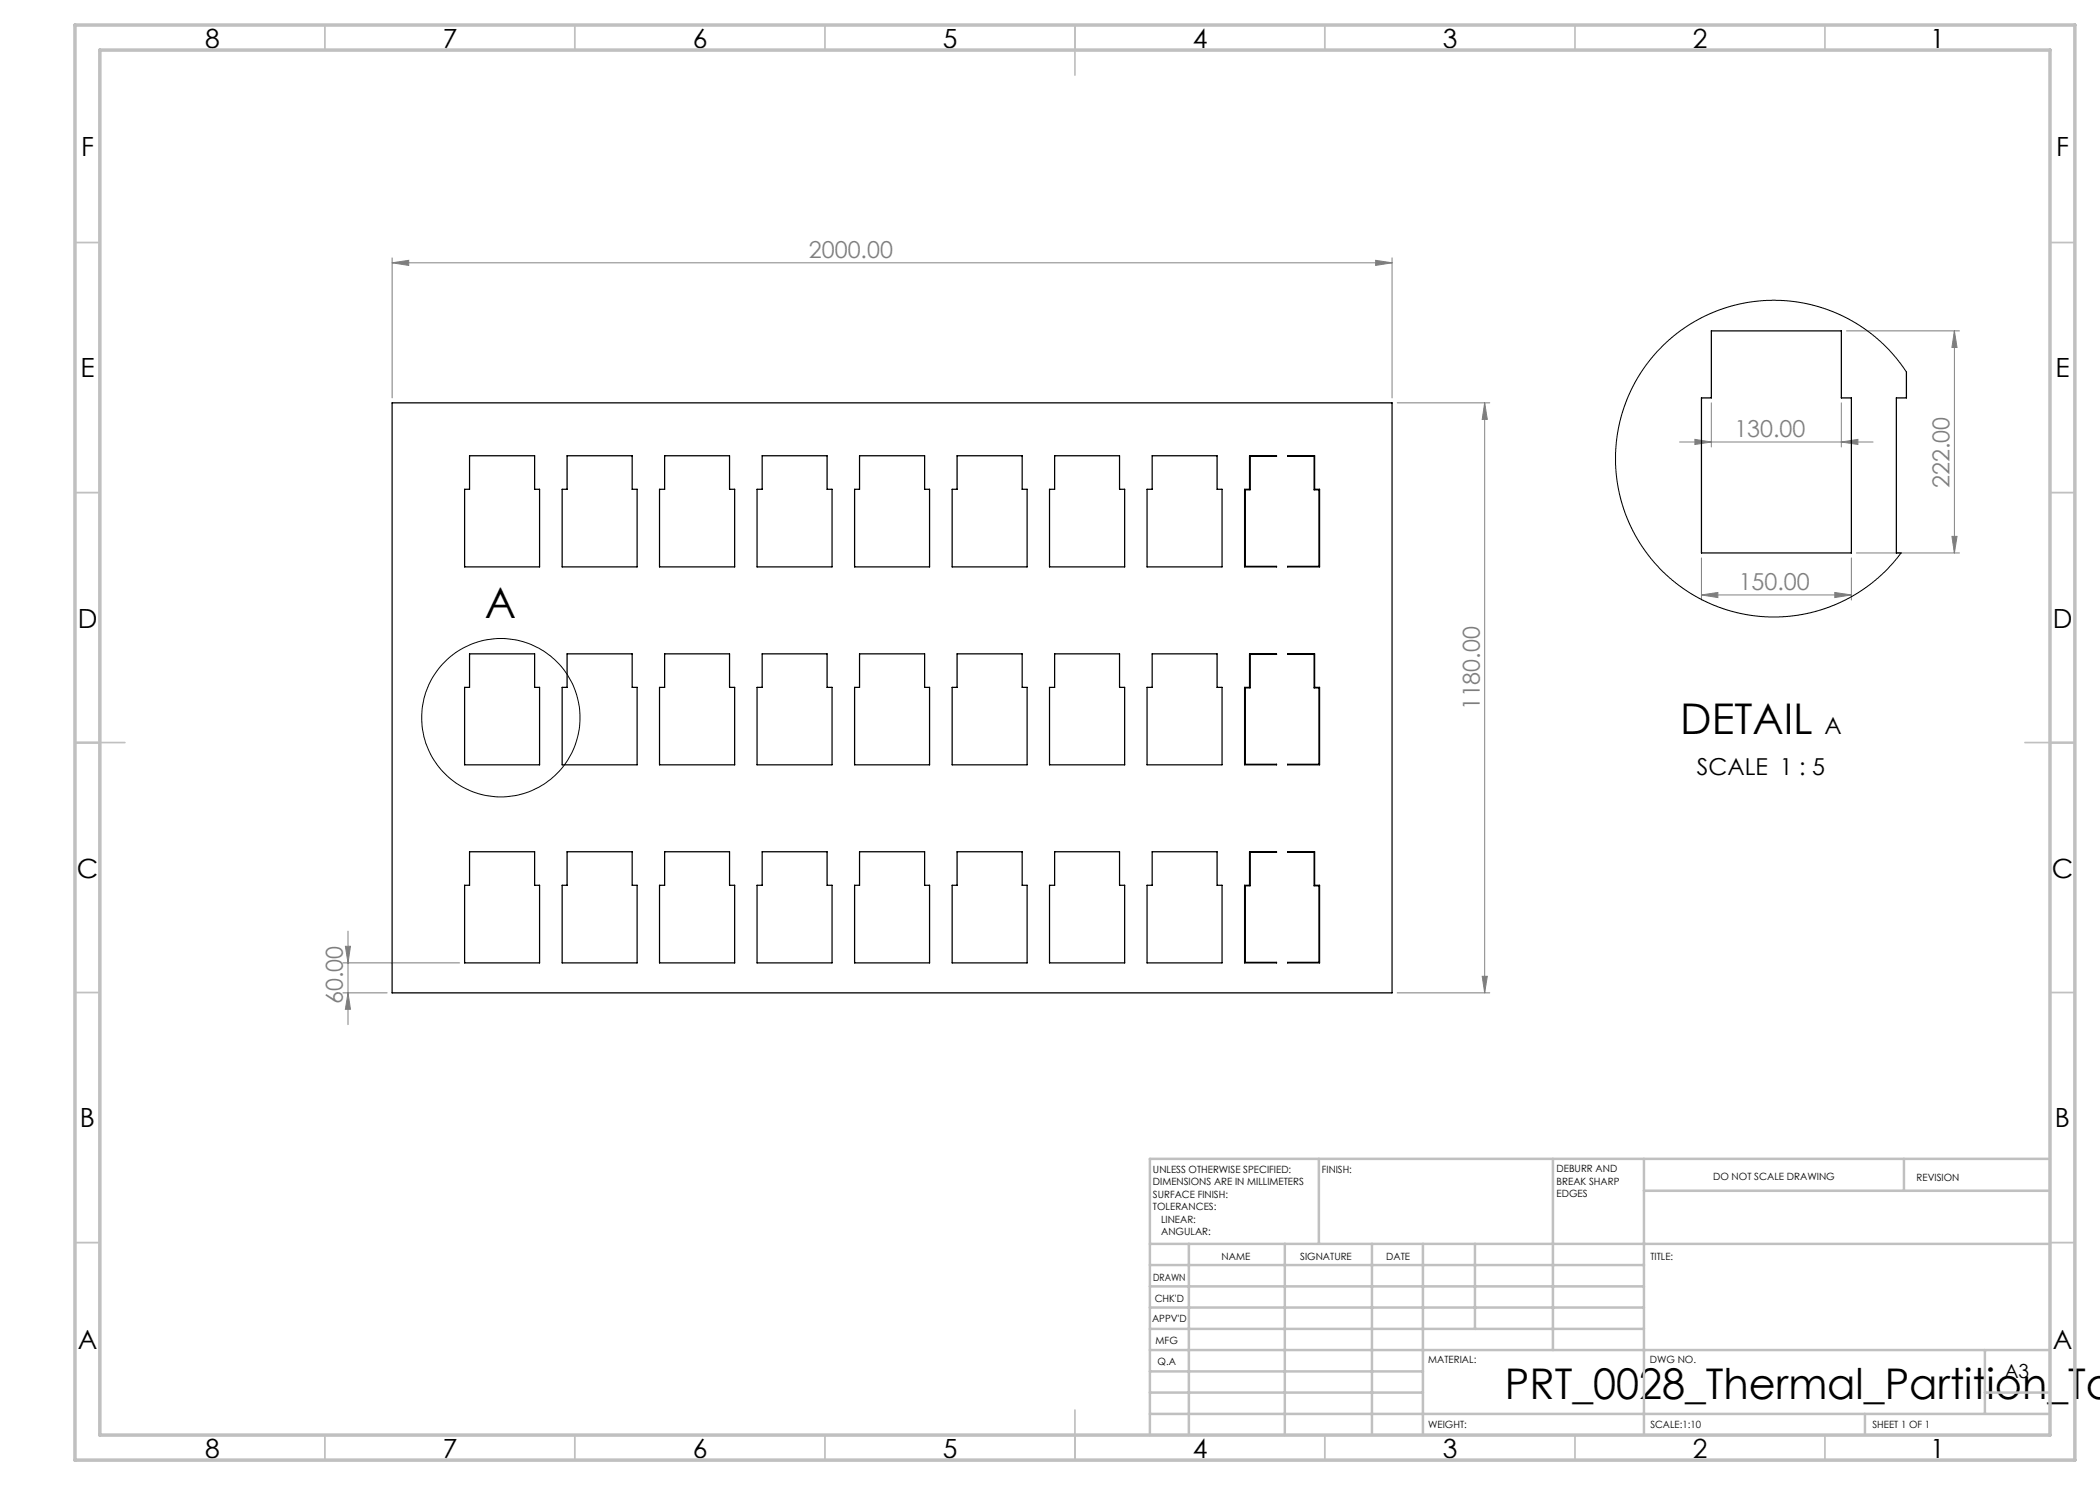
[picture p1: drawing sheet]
<svg xmlns="http://www.w3.org/2000/svg" width="420mm" height="297mm" viewBox="0 0 420 297" stroke-linecap="round" stroke-linejoin="round" font-family="sans-serif">
<circle cx="100.2" cy="143.5" r="15.8" fill="none" stroke="#000" stroke-width=".2"/>
<g fill="none" stroke="#808080" stroke-width=".2">
<path d="M78.4 52.6l3.3-.5v1zM78.4 51.6v28M78.4 52.6h200M275.1 52.1l3.3 .5-3.3 .5zM278.4 51.6v28M369.3 66.2h22.6M390.9 66.2l.5 3.3h-1zM390.9 66.2v44.4M279.4 80.6h18.6M296.9 80.6v118M296.9 80.6l.6 3.3h-1.1zM335.9 88.4h38.7"/>
<path d="M339 87.9l3.3 .5-3.3 .5zM342.3 80.6v8.8M368.3 88.4l3.3-.5v1zM368.3 80.6v8.8M340.3 119l3.3-.5v1zM340.3 111.6v8.4M340.3 119h30M367 118.5l3.3 .5-3.3 .5zM370.3 111.6v8.4M371.3 110.6h20.6M390.4 107.3h1l-.5 3.3zM68.6 192.6h23.3"/>
<path d="M68.6 198.6h8.8M69.1 189.3h1l-.5 3.3zM69.6 198.6l.5 3.3h-1zM69.6 186.2v18.7M279.4 198.6h18.6M296.4 195.3h1.1l-.6 3.3z"/>
</g>
<g fill="none" stroke="#c0c0c0" stroke-width=".35">
<path d="M65 5v5M115 5v5M165 5v5M215 5v10M265 5v5M315 5v5M365 5v5M15 48.5h5M410 48.5h5M15 98.5h5M410 98.5h5M15 148.5h10"/>
<path d="M405 148.5h10M15 198.5h5M410 198.5h5M15 248.5h5M410 248.5h5M65 287v5M115 287v5M165 287v5M215 282v10M265 287v5M315 287v5M365 287v5"/>
</g>
<g fill="none" stroke="#c0c0c0" stroke-width=".5">
<path d="M263.8 231.8v17M310.6 231.8v38.2M328.8 231.8v55.2M328.8 238.2h81.2M380.8 231.8v6.4M410 231.8h-180v55.2M230 248.8h180M230 257.3h98.8M230 253h98.8M237.8 248.8v38.2M257 248.8v38.2M274.4 248.8v38.2"/>
<path d="M284.6 248.8v38.2M295 248.8v17M230 265.8h98.8M230 261.5h98.8M230 278.5h54.6M230 274.3h54.6M230 270h180M397 278.5h13M397 270v12.8M230 282.8h180M373 282.8v4.2"/>
</g>
<path d="M15 5h400v287h-400zM20 10h390v277h-390z" fill="none" stroke="#c0c0c0" stroke-width=".7"/>
<g fill="#808080">
<path d="M340.3 119l3.3-.5v1zM367 118.5l3.3 .5-3.3 .5z"/>
<path d="M78.4 52.6l3.3-.5v1zM275.1 52.1l3.3 .5-3.3 .5z"/>
<path d="M368.3 88.4l3.3-.5v1zM339 87.9l3.3 .5-3.3 .5z"/>
<path d="M69.1 189.3h1l-.5 3.3zM69.6 198.6l.5 3.3h-1zM296.9 80.6l.6 3.3h-1.1zM296.4 195.3h1.1l-.6 3.3zM390.9 66.2l.5 3.3h-1zM390.4 107.3h1l-.5 3.3z"/>
</g>
<g fill="none" stroke="#000" stroke-width=".25">
<path d="M342.3 66.2h26v13.4h2v31h-30v-31h2zM381.3 74.4v5.2h-2v31h.9M78.4 80.6h200v118h-200zM93.9 91.2h13v6.7h1v15.5h-15v-15.5h1zM113.4 91.2h13v6.7h1v15.5h-15v-15.5h1zM132.9 91.2h13v6.7h1v15.5h-15v-15.5h1zM152.4 91.2h13v6.7h1v15.5h-15v-15.5h1zM171.9 91.2h13v6.7h1v15.5h-15v-15.5h1zM191.4 91.2h13v6.7h1v15.5h-15v-15.5h1zM210.9 91.2h13v6.7h1v15.5h-15v-15.5h1zM230.4 91.2h13v6.7h1v15.5h-15v-15.5h1zM249.9 91.2h5.4v.1h-5.3v6.7h-1v15.3h6.3v.1h-6.4v-15.5h1z"/>
<path d="M257.5 91.2h5.4v6.7h1v15.5h-6.4v-.1h6.3v-15.3h-1v-6.7h-5.3zM93.9 130.8h13v6.7h1v15.5h-15v-15.5h1zM113.4 130.8h13v6.7h1v15.5h-15v-15.5h1zM132.9 130.8h13v6.7h1v15.5h-15v-15.5h1zM152.4 130.8h13v6.7h1v15.5h-15v-15.5h1zM171.9 130.8h13v6.7h1v15.5h-15v-15.5h1zM191.4 130.8h13v6.7h1v15.5h-15v-15.5h1zM210.9 130.8h13v6.7h1v15.5h-15v-15.5h1zM230.4 130.8h13v6.7h1v15.5h-15v-15.5h1zM249.9 130.8h5.4v.1h-5.3v6.7h-1v15.3h6.3v.1h-6.4v-15.5h1zM257.5 130.8h5.4v6.7h1v15.5h-6.4v-.1h6.3v-15.3h-1v-6.7h-5.3zM93.9 170.4h13v6.7h1v15.5h-15v-15.5h1z"/>
<path d="M113.4 170.4h13v6.7h1v15.5h-15v-15.5h1zM132.9 170.4h13v6.7h1v15.5h-15v-15.5h1zM152.4 170.4h13v6.7h1v15.5h-15v-15.5h1zM171.9 170.4h13v6.7h1v15.5h-15v-15.5h1zM191.4 170.4h13v6.7h1v15.5h-15v-15.5h1zM210.9 170.4h13v6.7h1v15.5h-15v-15.5h1zM230.4 170.4h13v6.7h1v15.5h-15v-15.5h1zM249.9 170.4h5.4v.1h-5.3v6.7h-1v15.3h6.3v.1h-6.4v-15.5h1zM257.5 170.4h5.4v6.7h1v15.5h-6.4v-.1h6.3v-15.3h-1v-6.7h-5.3z"/>
</g>
<path d="M381.3 74.4l-2.8-3.7-3.6-3.4-3.9-2.8-4.4-2.2-2.4-.8-2.8-.8-2.7-.4-2.4-.2-4.9 .1-2.4 .4-2.7 .6-4.5 1.6-4.4 2.4-3.5 2.7-2.6 2.5-1.4 1.7-2 2.8-.9 1.6-1.1 2.2-1.1 2.8-1.2 4.5-.5 4.4v2.7l.3 2.8 .3 2.3 .7 2.6 .8 2.2 1.1 2.7 2.5 4.2 3.1 3.7 3.6 3.3 4.3 2.8 4.1 1.8 2.7 .8 2.5 .6 4.6 .5 4.9-.2 4.8-1 2.3-.7 2.4-1 2.4-1.2 2.5-1.6 2-1.6 1.8-1.6 1.9-2 1.5-1.9" fill="none" stroke="#000" stroke-width=".2"/>
<g font-size="8.5">
<text x="97" y="123.5">A</text>
<text x="336" y="146.9">DETAIL</text>
<text x="301" y="279.7">PRT_0028_Thermal_Partition_To</text>
</g>
<g font-size="5.3">
<text x="41" y="9.5">8</text>
<text x="88.5" y="9.5">7</text>
<text x="138.5" y="9.5">6</text>
<text x="188.5" y="9.5">5</text>
<text x="238.5" y="9.5">4</text>
<text x="288.5" y="9.5">3</text>
<text x="338.5" y="9.5">2</text>
<text x="386" y="9.5">1</text>
<text x="16.2" y="31.3">F</text>
<text x="411.2" y="31.3">F</text>
<text x="16.1" y="75.5">E</text>
<text x="411.1" y="75.5">E</text>
<text x="15.5" y="125.5">D</text>
<text x="410.5" y="125.5">D</text>
<text x="15.4" y="175.5">C</text>
<text x="410.4" y="175.5">C</text>
<text x="16" y="225.5">B</text>
<text x="411" y="225.5">B</text>
<text x="15.5" y="269.8">A</text>
<text x="410.5" y="269.8">A</text>
<text x="41" y="291.5">8</text>
<text x="88.5" y="291.5">7</text>
<text x="138.5" y="291.5">6</text>
<text x="188.5" y="291.5">5</text>
<text x="238.5" y="291.5">4</text>
<text x="288.5" y="291.5">3</text>
<text x="338.5" y="291.5">2</text>
<text x="386" y="291.5">1</text>
</g>
<g font-size="4.7" fill="#808080">
<text x="161.8" y="51.5">2000.00</text>
<text x="346.9" y="87.4">130.00</text>
<text x="389.9" y="97.6" transform="rotate(-90 389.9 97.6)">222.00</text>
<text x="347.7" y="118">150.00</text>
<text x="295.9" y="142.1" transform="rotate(-90 295.9 142.1)">1180.00</text>
<text x="68.6" y="200.9" transform="rotate(-90 68.6 200.9)">60.00</text>
</g>
<g font-size="4.7">
<text x="364.9" y="146.9">A</text>
<text x="339.4" y="155.1">SCALE 1 : 5</text>
</g>
<text font-size="3.9" x="400.9" y="275.5">A3</text>
<g font-size="2">
<text x="230.6" y="234.6">UNLESS OTHERWISE SPECIFIED:</text>
<text x="230.6" y="237.1">DIMENSIONS ARE IN MILLIMETERS</text>
<text x="230.6" y="239.6">SURFACE FINISH:</text>
<text x="264.4" y="234.6">FINISH:</text>
<text x="311.3" y="234.5">DEBURR AND</text>
<text x="311.3" y="237">BREAK SHARP</text>
<text x="311.3" y="239.5">EDGES</text>
<text x="342.6" y="236">DO NOT SCALE DRAWING</text>
<text x="383.3" y="236.2">REVISION</text>
<text x="230.6" y="242.1">TOLERANCES:</text>
<text x="232.2" y="244.6">LINEAR:</text>
<text x="232.2" y="247.1">ANGULAR:</text>
<text x="244.3" y="252">NAME</text>
<text x="260" y="251.9">SIGNATURE</text>
<text x="277.2" y="251.9">DATE</text>
<text x="330.1" y="251.9">TITLE:</text>
<text x="230.6" y="256.1">DRAWN</text>
<text x="230.9" y="260.3">CHK'D</text>
<text x="230.4" y="264.4">APPV'D</text>
<text x="231.1" y="268.8">MFG</text>
<text x="231.5" y="273">Q.A</text>
<text x="285.6" y="272.5">MATERIAL:</text>
<text x="330" y="272.5">DWG NO.</text>
<text x="285.6" y="285.5">WEIGHT:</text>
<text x="330.1" y="285.6">SCALE:1:10</text>
<text x="374.5" y="285.6">SHEET 1 OF 1</text>
</g>
</svg>
